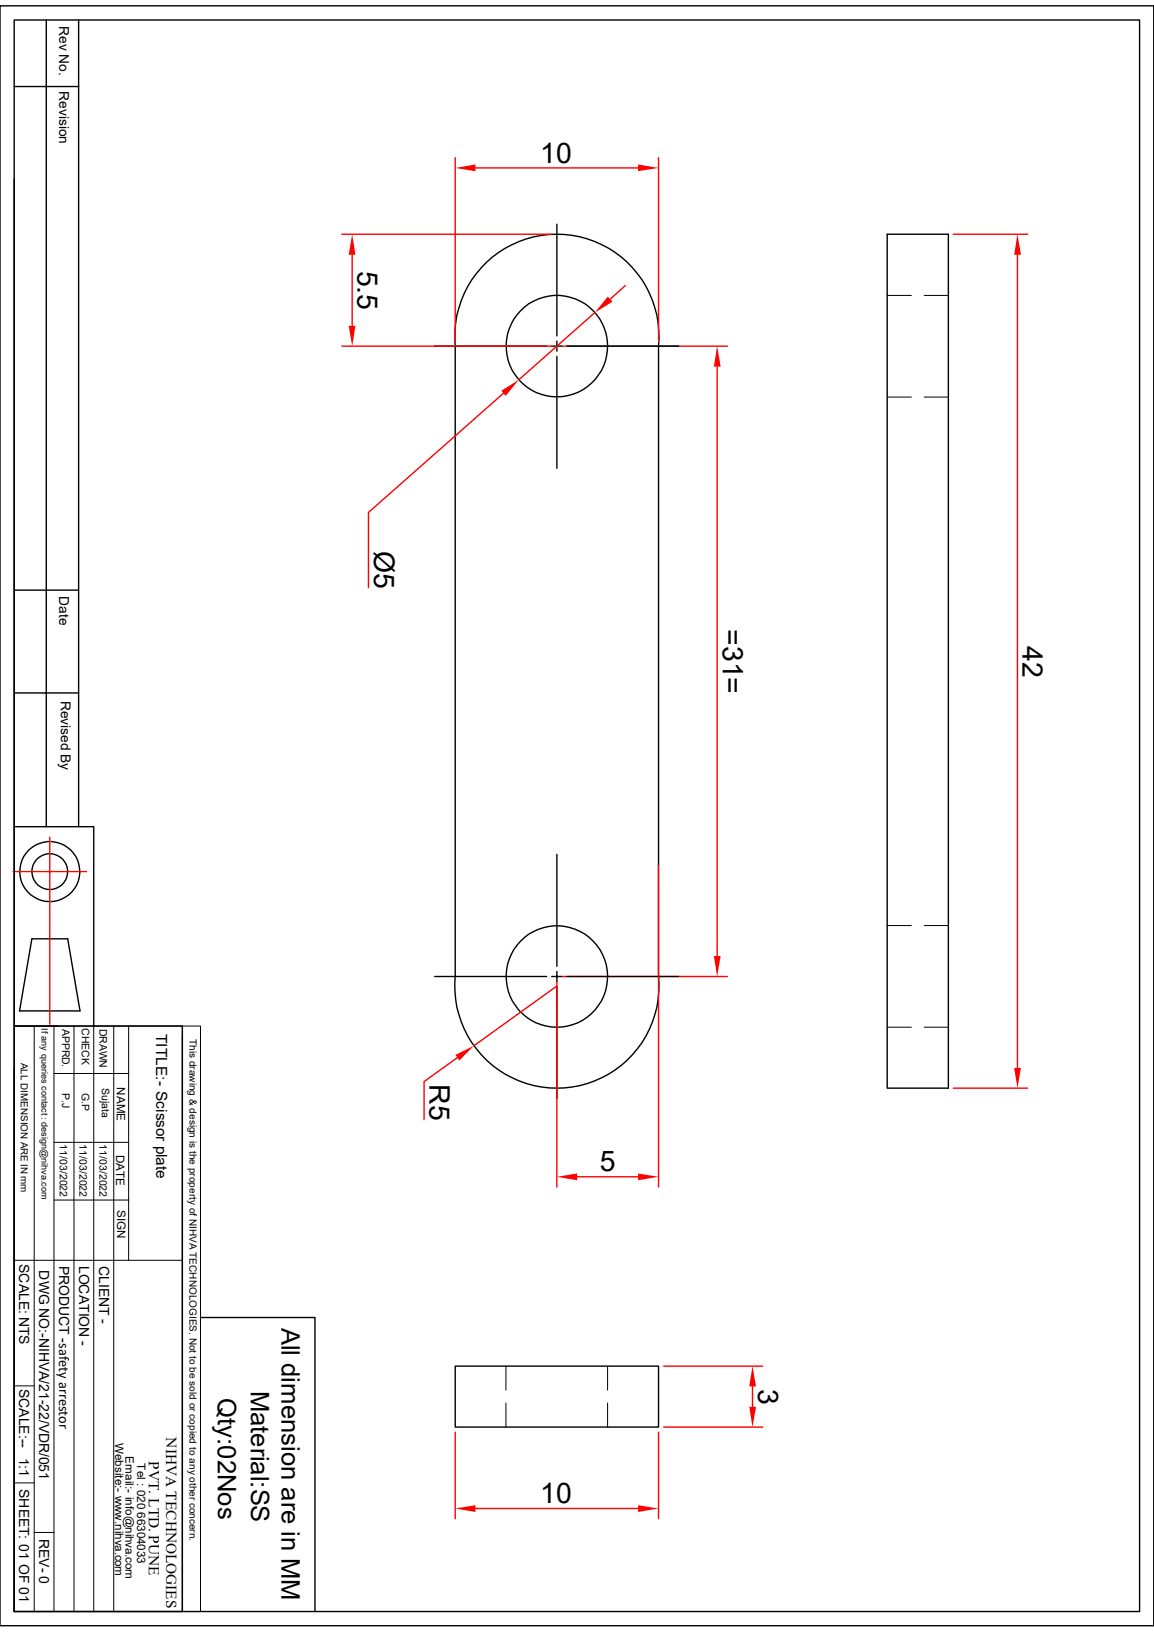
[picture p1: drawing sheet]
<svg xmlns="http://www.w3.org/2000/svg" width="210mm" height="297mm" viewBox="0 0 210 297" stroke-linecap="round" stroke-linejoin="round" font-family="sans-serif">
<g fill="none" stroke="#000" stroke-width=".25">
<path d="M0 1.1h210v294.8h-210zM2.6 3.6h204.8v289.7h-204.8zM2.6 15.7h11.7M8.4 3.6v146.9M14.3 3.6v146.9M2.6 32.6v117.9h14.5v36.2M161.5 42.6h11.1v155.4h-11.1zM2.6 107.4h11.7M2.6 126.1h11.7M2.6 150.5v36.2M5.8 170.9h6.5l2.3 13.1h-11zM82.8 177.7a18.6 18.6 0 0 0 18.5 20.3 18.6 18.6 0 0 0 18.5-20.3"/>
<path d="M82.8 177.7v-114.7a18.6 18.6 0 0 1 18.5-20.4 18.6 18.6 0 0 1 18.5 20.4v114.7M2.6 186.7h30.6v106.6h-30.6zM2.6 194.8v98.5M82.8 248.6h37v11.1h-37z"/>
<circle cx="101.3" cy="63" r="9.2"/>
<circle cx="9.1" cy="158.6" r="5.5"/>
<circle cx="9.1" cy="158.6" r="3.3"/>
<circle cx="101.3" cy="177.7" r="9.2"/>
</g>
<g fill="none" stroke="#000" stroke-width=".18">
<path d="M161.5 53.8h4.4M168.2 53.8h4.4M161.5 72.3h4.4M168.2 72.3h4.4M161.5 168.4h4.4M168.2 168.4h4.4M2.6 186.7h30.6M6.2 186.7v106.6M9.8 195.4h13.6M9.8 186.7v106.6M13.5 186.7v106.6M17.1 186.7v106.6"/>
<path d="M20.7 186.7v106.6M23.4 186.7v42.7M33.2 186.7h3.3v106.6h-3.3zM33.2 188.6v104.7M161.5 186.9h4.4M168.2 186.9h4.4M9.8 218.4h13.6M9.8 207.9h13.6M2.6 229.4h30.6M2.6 252.2h3.6M92.1 248.6v4.4M92.1 255.4v4.3"/>
<path d="M110.6 248.6v4.4M110.6 255.4v4.3M2.6 269.9h3.6M6.2 278.9h3.6"/>
</g>
<path d="M173.5 42.6h13.5M185.2 46.4v148M2.4 158.6h13.3M9.1 152.4v34M173.5 198h13.5" fill="none" stroke="#f00" stroke-width=".25"/>
<g fill="#f00">
<path d="M185.2 42.6l.6 3.8h-1.2z"/>
<path d="M184.6 194.4h1.2l-.6 3.6z"/>
</g>
<path d="M82.8 28.7v33.4M86.5 30.6h29.6M119.8 28.7v33.4" fill="none" stroke="#f00" stroke-width=".25"/>
<g fill="#f00">
<path d="M116.1 29.9l3.7 .7-3.7 .6z"/>
<path d="M82.8 30.6l3.7-.7v1.3z"/>
</g>
<path d="M102.2 63h30.2M130.5 66.7v107.3M102.2 177.7h30.2" fill="none" stroke="#f00" stroke-width=".25"/>
<g fill="#f00">
<path d="M130.5 63l.6 3.7h-1.2z"/>
<path d="M129.9 174h1.2l-.6 3.7z"/>
</g>
<path d="M101.3 40.8v20.3M79.1 63h20.4M100.4 63h1.8M101.3 62.1v1.8M101.3 64.9v20.3M103.2 63h20.3M101.3 155.5v20.4M79.1 177.7h20.4M100.4 177.7h1.8M101.3 176.8v1.8M101.3 179.5v20.4M103.2 177.7h20.3" fill="none" stroke="#000" stroke-width=".25"/>
<path d="M108.2 56.9l-13.8 12.2M113.8 52l-2.8 2.4M91.6 71.6l-24.5 21.7v13.6" fill="none" stroke="#f00" stroke-width=".25"/>
<g fill="#f00">
<path d="M110.6 54l.9 .9-3.3 2z"/>
<path d="M91.2 71.1l3.2-2-2.4 3z"/>
</g>
<path d="M62.2 42.6h38.2M64.1 46.4v12.9M62.2 63h38.2" fill="none" stroke="#f00" stroke-width=".25"/>
<g fill="#f00">
<path d="M64.1 42.6l.6 3.8h-1.2z"/>
<path d="M63.5 59.3h1.2l-.6 3.7z"/>
</g>
<path d="M119.8 157.6v58.4M101.3 178.6v37.4M105 214.2h11.1" fill="none" stroke="#f00" stroke-width=".25"/>
<g fill="#f00">
<path d="M101.3 214.2l3.7-.6v1.2z"/>
<path d="M116.1 213.6l3.7 .6-3.7 .6z"/>
</g>
<path d="M120.8 248.6h18M120.8 259.7h18M136.9 252.3v3.7" fill="none" stroke="#f00" stroke-width=".25"/>
<g fill="#f00">
<path d="M136.9 248.6l.7 3.7h-1.2z"/>
<path d="M136.4 256h1.2l-.7 3.7z"/>
</g>
<path d="M82.8 260.6v15.8M86.5 274.5h29.6M119.8 260.6v15.8" fill="none" stroke="#f00" stroke-width=".25"/>
<g fill="#f00">
<path d="M116.1 273.9l3.7 .6-3.7 .7z"/>
<path d="M82.8 274.5l3.7-.6v1.3z"/>
</g>
<path d="M101.3 179.5l-15.1 10.8M83.2 192.5l-6 4.3v7" fill="none" stroke="#f00" stroke-width=".25"/>
<path d="M82.9 192l3.3-1.7-2.6 2.7z" fill="#f00"/>
<path d="M36.5 239.8h20.8v53.5" fill="none" stroke="#000" stroke-width=".25"/>
<g font-size="5.2">
<text x="98.3" y="29.6">10</text>
<text x="65.1" y="49.2" transform="rotate(90 65.1 49.2)">5.5</text>
<text x="68.1" y="100.2" transform="rotate(90 68.1 100.2)">Ø5</text>
<text x="131.5" y="114.5" transform="rotate(90 131.5 114.5)">=31=</text>
<text x="186.1" y="117.6" transform="rotate(90 186.1 117.6)">42</text>
<text x="78.1" y="197.4" transform="rotate(90 78.1 197.4)">R5</text>
<text x="109.1" y="213.2">5</text>
<text x="138" y="252.7" transform="rotate(90 138 252.7)">3</text>
<text x="98.3" y="273.6">10</text>
</g>
<g font-size="4.7">
<text x="51.2" y="241.6" transform="rotate(90 51.2 241.6)">All dimension are in MM</text>
<text x="39.7" y="254.5" transform="rotate(90 39.7 254.5)">Qty:02Nos</text>
<text x="45.7" y="253.1" transform="rotate(90 45.7 253.1)">Material:SS</text>
</g>
<g font-size="2.8">
<text x="28.4" y="188.2" transform="rotate(90 28.4 188.2)">TITLE:- Scissor plate</text>
<text x="30.3" y="261.6" transform="rotate(90 30.3 261.6)">NIHVA TECHNOLOGIES</text>
<text x="27.1" y="265.9" transform="rotate(90 27.1 265.9)">PVT. LTD. PUNE</text>
</g>
<g font-size="2.5">
<text x="10.8" y="4.7" transform="rotate(90 10.8 4.7)">Rev No.</text>
<text x="10.8" y="16.6" transform="rotate(90 10.8 16.6)">Revision</text>
<text x="10.8" y="108.5" transform="rotate(90 10.8 108.5)">Date</text>
<text x="11" y="127.5" transform="rotate(90 11 127.5)">Revised By</text>
<text x="3.5" y="230" transform="rotate(90 3.5 230)">SCALE: NTS</text>
<text x="7.2" y="231.2" transform="rotate(90 7.2 231.2)">DWG NO:-NIHVA/21-22/VDR/051</text>
<text x="10.8" y="230.3" transform="rotate(90 10.8 230.3)">PRODUCT -safety arrestor</text>
<text x="14.4" y="230.3" transform="rotate(90 14.4 230.3)">LOCATION -</text>
<text x="18" y="230.4" transform="rotate(90 18 230.4)">CLIENT -</text>
<text x="3.5" y="252.7" transform="rotate(90 3.5 252.7)">SCALE:--</text>
<text x="3.5" y="265.3" transform="rotate(90 3.5 265.3)">1:1</text>
<text x="3.5" y="271" transform="rotate(90 3.5 271)">SHEET: 01 OF 01</text>
<text x="7.2" y="280" transform="rotate(90 7.2 280)">REV- 0</text>
</g>
<g font-size="2.1">
<text x="21.3" y="197.9" transform="rotate(90 21.3 197.9)">NAME</text>
<text x="21.1" y="210.1" transform="rotate(90 21.1 210.1)">DATE</text>
<text x="21.3" y="220.2" transform="rotate(90 21.3 220.2)">SIGN</text>
<text x="21" y="262.6" transform="rotate(90 21 262.6)">Website:- www.nihva.com</text>
<text x="22.9" y="265" transform="rotate(90 22.9 265)">Email:- info@nihva.com</text>
<text x="25" y="266.3" transform="rotate(90 25 266.3)">Tel : 020 66304033</text>
</g>
<g font-size="1.9">
<text x="11.3" y="187.2" transform="rotate(90 11.3 187.2)">APPRD.</text>
<text x="14.9" y="187.1" transform="rotate(90 14.9 187.1)">CHECK</text>
<text x="18.1" y="187.2" transform="rotate(90 18.1 187.2)">DRAWN</text>
<text x="18.5" y="198" transform="rotate(90 18.5 198)">Sujata</text>
<text x="11.3" y="198.9" transform="rotate(90 11.3 198.9)">P.J</text>
<text x="14.9" y="199" transform="rotate(90 14.9 199)">G.P</text>
<text x="10.9" y="208.3" transform="rotate(90 10.9 208.3)">11/03/2022</text>
<text x="14.5" y="208.3" transform="rotate(90 14.5 208.3)">11/03/2022</text>
<text x="18.1" y="208.3" transform="rotate(90 18.1 208.3)">11/03/2022</text>
</g>
<g font-size="1.8">
<text x="34.5" y="189.1" transform="rotate(90 34.5 189.1)">This drawing &amp; design is the property of NIHVA TECHNOLOGIES. Not to be sold or copied to any other concern.</text>
<text x="3.8" y="193.4" transform="rotate(90 3.8 193.4)">ALL DIMENSION ARE IN mm</text>
</g>
<text font-size="1.7" x="7.5" y="187.2" transform="rotate(90 7.5 187.2)">If any queries contact : design@nihva.com</text>
</svg>
